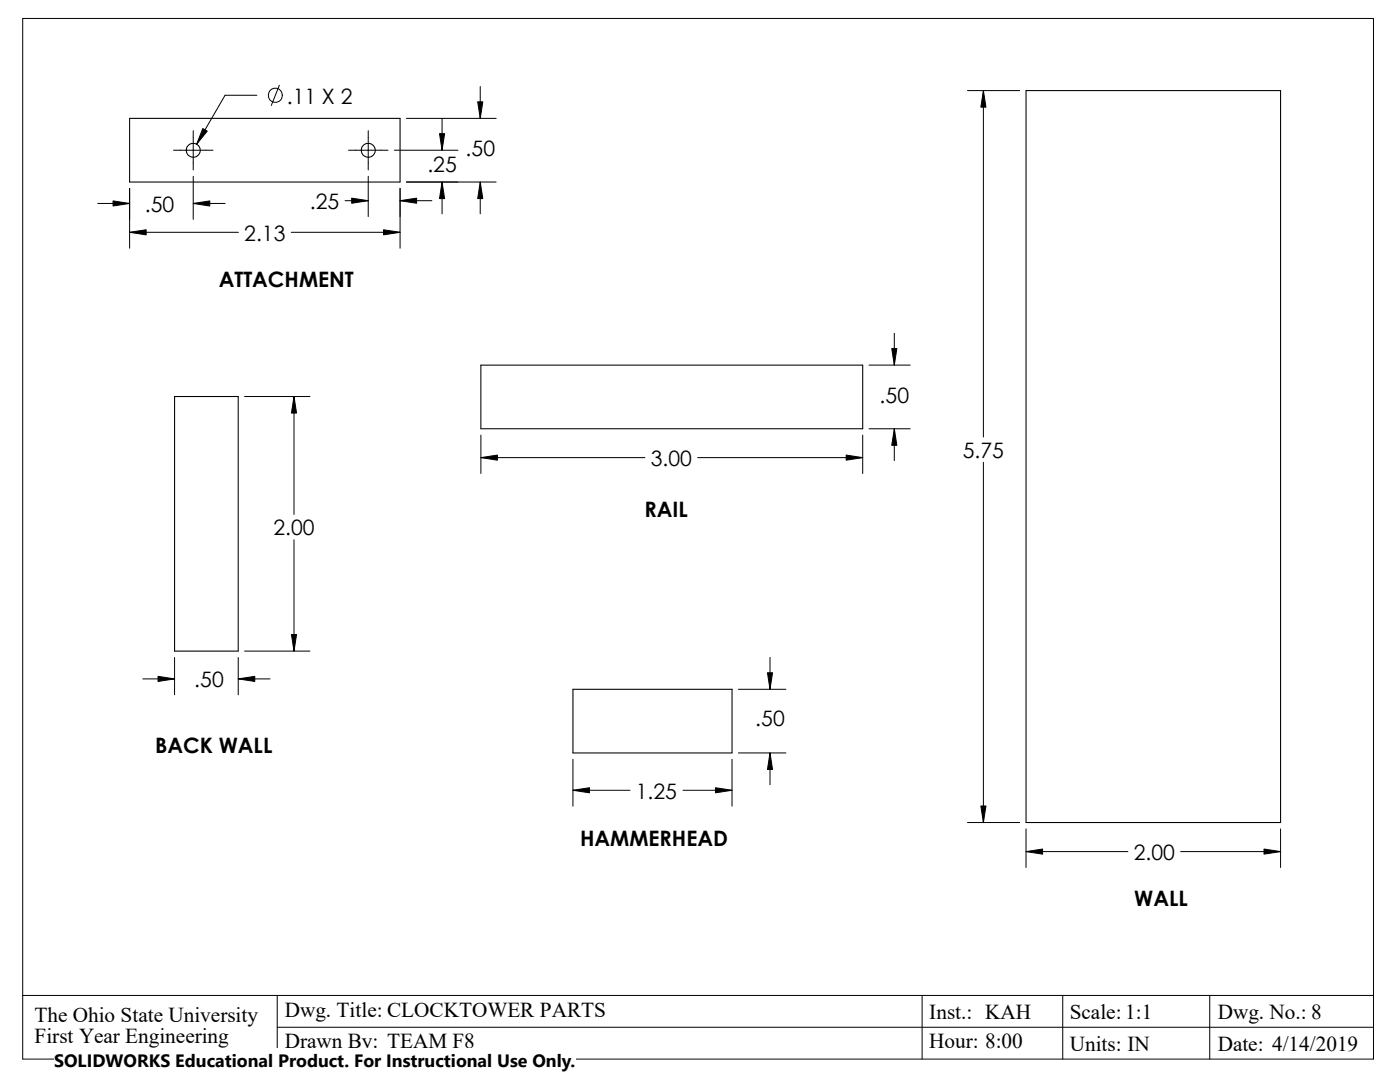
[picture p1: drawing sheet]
<svg xmlns="http://www.w3.org/2000/svg" width="279mm" height="216mm" viewBox="0 0 279 216" stroke-linecap="round" stroke-linejoin="round" font-family="sans-serif">
<g fill="none" stroke="#000" stroke-width=".2">
<path d="M4.5 3.7h269.6v207.6h-269.6zM51.3 19h-6.4l-5.7 9.8M55.8 17l-1.7 4M95.8 17.3v6.3M193.1 18.1h10.4M196.3 18.1v69.1M25.9 37.6v11.9M34.6 30h7.9M38.6 26.1v7.8M38.6 35.2v8.6M69.6 30h7.8M73.5 26.1v7.8"/>
<path d="M73.5 35.2v8M78.7 30h12.7M79.8 37.6v11.9M81.1 36.3h17.9M81.1 23.6h17.9M88.2 23.6v6.4M88.2 36.3v6.4M95.8 36.3v6.4M19.5 40.6h6.4M25.9 46.4h21.7M38.6 40.6h6.3M58.1 46.4h21.7"/>
<path d="M68.9 40h4.6M79.8 40h6.4M48.8 79.1h13M58.7 79.1v23.6M173.4 72.9h8.3M178.5 66.5v6.4M96 86.8v7.7M96 91.3h32.7M139.2 91.3h33M172.2 86.8v7.7M173.4 85.6h8.3M178.5 85.6v6.3"/>
<path d="M196.3 92.2v71.9M58.7 107.7v22.2M28.5 135.5h6.3M34.8 131.2v7.4M47.5 135.5h6.4M47.5 131.2v7.4M48.8 129.9h13M147.4 137.5h9.4M153.7 131.2v6.3M114.3 151.5v9.4M114.3 157.7h11.4M136.3 157.7h9.8"/>
<path d="M146.1 151.5v9.4M147.4 150.2h9.4M153.7 150.2v6.4M193.1 164.1h10.4M204.8 165.4v7.7M204.8 169.9h20.3M235.6 169.9h20M255.6 165.4v7.7M4.5 198.6h269.6M55.3 198.6v12.7M184 198.6v12.7M212.1 198.6v12.7"/>
<path d="M241.4 198.6v12.7M55.3 205h218.8"/>
<circle cx="54.9" cy="19" r="1.41"/>
</g>
<g fill="none" stroke="#000" stroke-width=".21">
<path d="M204.8 18.1h50.8v146h-50.8zM25.9 23.6h53.9v12.7h-53.9zM34.8 79.1h12.7v50.8h-12.7zM96 72.9h76.2v12.7h-76.2zM114.3 137.5h31.8v12.7h-31.8z"/>
<circle cx="38.6" cy="30" r="1.39"/>
<circle cx="73.5" cy="30" r="1.39"/>
</g>
<g fill="#000" stroke="#000" stroke-width=".2">
<path d="M196.3 18.1l.5 3.3h-1.1zM40.5 25.7l.9 .5-2.2 2.6zM87.7 26.7h1l-.5 3.3zM88.2 36.3l.5 3.3h-1zM95.3 20.3h1.1l-.6 3.3zM95.8 36.3l.6 3.3h-1.1zM25.9 46.4l3.3-.6v1.1zM22.6 40.1l3.3 .5-3.3 .5zM38.6 40.6l3.3-.5v1zM70.2 39.5l3.3 .5-3.3 .6zM76.5 45.8l3.3 .6-3.3 .5zM79.8 40l3.3-.5v1.1z"/>
<path d="M58.7 79.1l.5 3.3h-1zM178 69.6h1l-.5 3.3zM96 91.3l3.3-.5v1zM168.9 90.8l3.3 .5-3.3 .5zM178.5 85.6l.5 3.3h-1zM31.5 135l3.3 .5-3.3 .5zM47.5 135.5l3.3-.5v1zM58.2 126.6h1l-.5 3.3zM153.2 134.2h1l-.5 3.3zM114.3 157.7l3.3-.5v1zM142.8 157.2l3.3 .5-3.3 .5zM153.7 150.2l.5 3.3h-1z"/>
<path d="M195.7 160.8h1.1l-.5 3.3zM204.8 169.9l3.3-.5v1zM252.3 169.4l3.3 .5-3.3 .5z"/>
</g>
<path d="M10.8 209.2h104.1v6.7h-104.1z" fill="#fff"/>
<g font-size="4.2">
<text x="57.2" y="20.7">.11 X 2</text>
<text x="85.3" y="34.3">.25</text>
<text x="92.9" y="31.1">.50</text>
<text x="61.8" y="41.7">.25</text>
<text x="28.9" y="42.2">.50</text>
<text x="48.8" y="48">2.13</text>
<text x="43.6" y="57.3">ATTACHMENT</text>
<text x="175.5" y="80.4">.50</text>
<text x="129.9" y="93">3.00</text>
<text x="192.1" y="91.4">5.75</text>
<text x="54.6" y="106.8">2.00</text>
<text x="128.6" y="103.1">RAIL</text>
<text x="38.8" y="137.1">.50</text>
<text x="150.7" y="144.8">.50</text>
<text x="30.9" y="150.3">BACK WALL</text>
<text x="126.9" y="159.3">1.25</text>
<text x="115.8" y="168.9">HAMMERHEAD</text>
<text x="226.3" y="171.6">2.00</text>
<text x="226.4" y="180.8">WALL</text>
<text x="6.9" y="203.9">The Ohio State University</text>
<text x="56.9" y="202.9">Dwg. Title: CLOCKTOWER PARTS</text>
<text x="185.5" y="203.2">Inst.: KAH</text>
<text x="213.5" y="203.2">Scale: 1:1</text>
<text x="243.1" y="203.2">Dwg. No.: 8</text>
<text x="6.9" y="208.1">First Year Engineering</text>
<text x="56.9" y="209.2">Drawn By: TEAM F8</text>
<text x="185.5" y="209.2">Hour: 8:00</text>
<text x="213.5" y="209.6">Units: IN</text>
<text x="243" y="209.6">Date: 4/14/2019</text>
</g>
<text font-size="3.6" x="10.8" y="213">SOLIDWORKS Educational Product. For Instructional Use Only.</text>
</svg>
